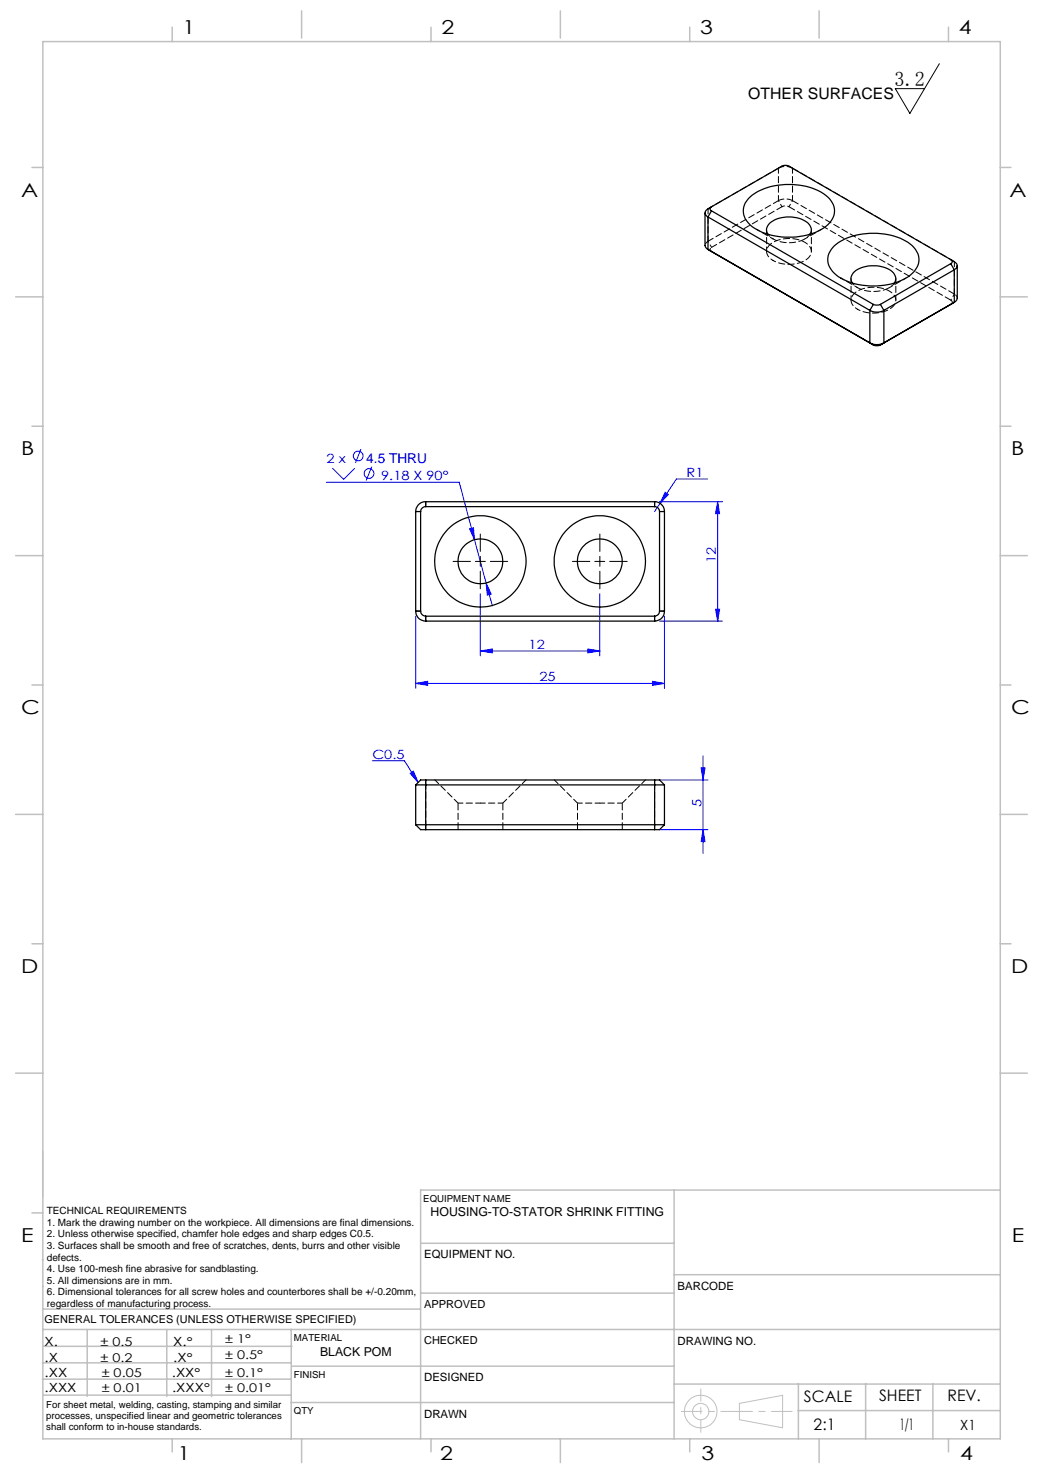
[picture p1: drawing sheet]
<svg xmlns="http://www.w3.org/2000/svg" width="210mm" height="297mm" viewBox="0 0 210 297" stroke-linecap="round" stroke-linejoin="round" font-family="sans-serif">
<g fill="none" stroke="#c0c0c0" stroke-width=".2">
<path d="M8.6 231.2v9.4M201 259.9h.1M148.6 282l8.7-1.6v6.5l-8.7-1.6z"/>
<circle cx="140.8" cy="283.7" r="3.3"/>
<circle cx="140.8" cy="283.7" r="1.64"/>
</g>
<path d="M136.9 283.6h22.3" fill="none" stroke="#c0c0c0" stroke-width=".2" stroke-dasharray="6.3 1.3 1.3 1.3" stroke-dashoffset="2.2"/>
<path d="M140.8 287.8v-8.7" fill="none" stroke="#c0c0c0" stroke-width=".2" stroke-dasharray="6.3 1.3 1.3 1.3" stroke-dashoffset="3.9"/>
<g fill="none" stroke="#c0c0c0" stroke-width=".3">
<path d="M8.6 8.4h192.4v280.7h-192.4zM34.6 5.5v2.9M60.6 2.2v5.5M86.6 5.5v2.9M112.6 2.2v5.5M138.6 5.5v2.9M164.6 2.2v5.5M190.6 5.5v2.9M6.4 33.7h2.2M201 33.7h2.2M3.1 59.7h5.5M201 59.7h5.4"/>
<path d="M6.4 85.7h2.2M201 85.7h2.2M3.1 111.7h5.5M201 111.7h5.4M6.4 137.7h2.2M201 137.7h2.2M3.1 163.7h5.5M201 163.7h5.4M6.4 189.6h2.2M201 189.6h2.2M3.1 215.6h5.5M201 215.6h5.4"/>
<path d="M135.5 239.1v50M201 239.1h-116.5v50M6.4 243.7h2.2M8.5 253.1h.1M8.6 258.5h.1M84.6 259.9h50.9M84.6 249.8h50.9M135.5 256.1h65.5M8.5 277.1h49.9M8.5 273.9h49.9M8.6 267.2h192.4M8.6 263.1h75.9"/>
<path d="M8.8 270.5h49.9M17.5 267.2v13.4M33.5 267.2v13.4M42.5 267.2v13.4M58.5 267.2v22M58.6 274.5h76.9M135.5 278.1h65.5M160.4 278v11.1M174 278v11.1M187.5 278v11.1M8.8 280.3h49.7M34.6 289.1v2.6"/>
<path d="M58.5 281.8h77M60.6 289.1v4.8M86.6 289.1v2.6M112.6 289.1v4.8M138.6 289.1v2.6M160.4 283.5h40.5M164.6 289.1v4.8M190.6 289.1v2.6"/>
</g>
<g fill="none" stroke="#00f" stroke-width=".2">
<path d="M65.6 96.9h26.7l3.1 11.6M66.8 94.1l2.3 2.2 2.2-2.2M72.5 90.2l-1.1 2.8M74.7 93.8l-1.1 2.8M133.7 98.9l.6 .5-1.7 1.7zM142.2 96.3h-6.3l-3.3 4.8M94.4 106.3l.7-.3 .3 2.5zM95.4 108.5l2.3 8.7M96.5 119.3v12.5M97.7 117.2l1 2.2-.8 .2zM97.7 117.2l1.3 4.6M120.5 119.3v12.5"/>
<path d="M132.5 100.8h12.7M132.6 101.1l-1 1.7M144.2 100.8l.4 2.4h-.8zM144.2 100.8v24M83.5 137.3l2.4-.4v.8zM83.5 123.8v14.5M83.5 137.3h50M96.5 130.8l2.4-.4v.8zM96.5 130.8h24M118.1 130.4l2.4 .4-2.4 .4zM131.1 136.9l2.4 .4-2.4 .4zM132.5 124.8h12.7"/>
<path d="M133.5 123.8v14.5M143.8 122.4h.8l-.4 2.4zM74.8 152.9h6.5l2.7 4.3M82.4 155.4l.7-.4 .9 2.2zM132.5 156.7h9.8M140.9 154.3h.8l-.4 2.4zM141.3 151.9v19.6M132.5 166.7h9.8M141.3 166.7l.4 2.4h-.8z"/>
<circle cx="72" cy="91.6" r=".98"/>
<circle cx="74.2" cy="95.2" r=".98"/>
</g>
<g fill="none" stroke="#000" stroke-width=".2">
<path d="M188.8 12.8l-6 10-2.9-5h5.9M91.1 112.8h3.4M95.5 112.8h2M96.5 107.3v3.5M96.5 111.8v2M96.5 114.8v3.5M98.5 112.8h3.5M115 112.8h3.5M119.5 112.8h2M120.5 107.3v3.5M120.5 111.8v2M120.5 114.8v3.5"/>
<path d="M122.5 112.8h3.5"/>
</g>
<g fill="#00f">
<path d="M82.4 155.4l.7-.4 .9 2.2zM96.5 130.8l2.4-.4v.8zM118.1 130.4l2.4 .4-2.4 .4zM83.5 137.3l2.4-.4v.8zM131.1 136.9l2.4 .4-2.4 .4zM133.7 98.9l-1.1 2.2 1.7-1.7zM97.7 117.2l.2 2.4 .8-.2zM94.4 106.3l1 2.2-.3-2.5z"/>
<path d="M141.3 166.7l.4 2.4h-.8zM140.9 154.3h.8l-.4 2.4zM143.8 122.4h.8l-.4 2.4zM144.2 100.8l.4 2.4h-.8z"/>
</g>
<g fill="none" stroke="#000" stroke-width=".25">
<path d="M150.4 40a11.9 11.9 0 0 1 9.6-2.9 9.2 9.2 0 0 1 7.3 3.6 3.6 3.6 0 0 1-1.4 4.8 13.9 13.9 0 0 1-14.3 .3 3.8 3.8 0 0 1-1.8-5.1zM141.7 42.8v6.5l.2 .5 .4 .3M142.3 43.6l32.5 18.8M142.3 50.1l33.2 19.2M142.3 43.6v6.5M142.3 50.1l.7 .4M143 41.6a.43 .43 0 0 0-.3 .4 .43 .43 0 0 0 .3 .4M143 41.6l14.1-8.2a1.5 1.5 0 0 1 1.4 0l32.6 18.8M143 41.6l-.7 .4a.86 .86 0 0 0-.6 .8 .86 .86 0 0 0 .6 .8M143 42.4l32.5 18.8M143 42.4l-.7 1.2M154.3 47.1a1.84 1.84 0 0 1 1.1-2.7 6.4 6.4 0 0 1 7.2 .7 1.57 1.57 0 0 1 .2 2"/>
<path d="M167.7 49.4a13.4 13.4 0 0 1 12-2 6.7 6.7 0 0 1 4.9 3.9 4.2 4.2 0 0 1-2.6 4.6 13.9 13.9 0 0 1-13.9-.6 3.6 3.6 0 0 1-.4-5.9zM171.3 56.9a2.03 2.03 0 0 1 1.4-2.9 6.4 6.4 0 0 1 6.9 .9l.4 1.1-.3 .9M191.1 52.2a.43 .43 0 0 1 .2 .4 .43 .43 0 0 1-.2 .4M191.1 52.2l.7 .4a.86 .86 0 0 1 .5 .8 .86 .86 0 0 1-.5 .8M191.1 53l-14.2 8.2M191.1 53l.7 1.2M191.8 54.2l-14.2 8.2M191.8 54.2v6.5M192.4 53.4v6.5l-.2 .5-.4 .3M174.8 62.4a2.96 2.96 0 0 0 2.8 0M174.8 68.9a2.96 2.96 0 0 0 2.8 0M174.8 62.4v6.5"/>
<path d="M174.8 68.9l.7 .4M175.5 61.2l.5 .1 .9-.1M175.5 69.3a1.5 1.5 0 0 0 1.4 0M175.5 61.2l-.7 1.2M176.9 61.2l.7 1.2M177.6 62.4v6.5M177.6 68.9l-.7 .4M191.8 60.7l-14.2 8.2M191.8 60.7l-14.9 8.6M83.5 102.8v20M83.5 102.8h1M84.5 102.8v20"/>
<path d="M85.5 100.8a1.97 1.97 0 0 0-2 2M85.5 101.8a1.02 1.02 0 0 0-1 1M85.5 100.8v1M85.5 101.8h46.1M85.5 100.8h46.1M131.6 101.8a.96 .96 0 0 1 .9 1M131.6 100.8a1.97 1.97 0 0 1 1.9 2M131.6 100.8v1M132.5 102.8h1M132.5 102.8v20M133.5 102.8v20M83.5 122.8a1.97 1.97 0 0 0 2 2"/>
<path d="M83.5 122.8h1M84.5 122.8a1.09 1.09 0 0 0 1 1M85.5 123.8v1M85.5 123.8h46.1M85.5 124.8h46.1M131.6 123.8v1M132.5 122.8a1.02 1.02 0 0 1-.9 1M132.5 122.8h1M133.5 122.8a1.97 1.97 0 0 1-1.9 2M83.5 157.7h50M83.5 157.7v8M85.5 156.7h-1l-1 1"/>
<path d="M85.5 156.7v10M85.5 156.7h46.1M131.6 156.7h.9l1 1M131.6 156.7v10M133.5 157.7v8M83.5 165.7h50M83.5 165.7l1 1h1M85.5 166.7h46.1M133.5 165.7l-1 1h-.9"/>
<circle cx="96.5" cy="112.8" r="4.5"/>
<circle cx="96.5" cy="112.8" r="9.2"/>
<circle cx="120.5" cy="112.8" r="9.2"/>
<circle cx="120.6" cy="112.8" r="4.5"/>
</g>
<path d="M92.1 161.4h4.5M96.6 161.4h4.5M116.1 161.4h4.5M120.6 161.4h4.5" fill="none" stroke="#000" stroke-width=".2" stroke-dasharray="1.3 .6" stroke-dashoffset=".3"/>
<g fill="none" stroke="#000" stroke-width=".2" stroke-dasharray="1.3 .6" stroke-dashoffset=".5">
<path d="M142.3 48.5l-.4 .3-.2 .5M143 50.5a.43 .43 0 0 1-.3-.4 .43 .43 0 0 1 .3-.4M192.4 59.9l-.2-.5-.4-.3M191.1 60.3a.43 .43 0 0 1 .3 .4 .43 .43 0 0 1-.3 .4M84.6 102.8h-1M85.6 101.8v-1M131.6 100.8v1M133.6 102.8h-1M84.6 122.8h-1M85.6 123.8v1M131.6 124.8v-1M133.6 122.8h-1"/>
<path d="M85.6 157.7v-1M131.6 156.7v1M85.6 166.7v-1M131.6 165.7v1"/>
</g>
<path d="M156.4 33.8l.7-.4M159.3 33.8l-.7-.4M154.1 46.2v4.3M155.4 48a6.6 6.6 0 0 0 7.2-.7l.2-.2M163.1 50.5v-4.3M171 56v4.3M172.3 57.8a6.6 6.6 0 0 0 7.3-.7l.2-.2M180 60.3v-4.3M131.6 157.7v8M85.6 165.7v-8" fill="none" stroke="#000" stroke-width=".2" stroke-dasharray="1.3 .6" stroke-dashoffset=".4"/>
<path d="M156.4 33.8v6.5M142.3 48.5v-6.6M159.3 40.3v-6.5M191.8 52.6v6.5M87.4 156.7l4.7 4.7M111.4 156.7l4.7 4.7M101.1 161.4l4.6-4.7M125.1 161.4l4.6-4.7" fill="none" stroke="#000" stroke-width=".2" stroke-dasharray="1.3 .6" stroke-dashoffset=".2"/>
<path d="M92.1 161.4v5.3M101.1 166.7v-5.3M116.1 161.4v5.3M125.1 166.7v-5.3" fill="none" stroke="#000" stroke-width=".2" stroke-dasharray="1.3 .6" stroke-dashoffset="-.1"/>
<path d="M143 49.7l-.7-1.2M154.3 47.1l1.1 .9M155.4 52.4a6.6 6.6 0 0 0 7.2-.8 1.86 1.86 0 0 0-.9-2.9 6.6 6.6 0 0 0-7.2 .7 1.86 1.86 0 0 0 .9 3M157.1 41.5l-.7-1.2M157.1 41.5a1.56 1.56 0 0 1 1.5 0M158.6 41.5l.7-1.2M171.3 56.9l1 .9M191.8 59.1l-.7 1.2M172.3 62.2a6.6 6.6 0 0 0 7.3-.8 1.86 1.86 0 0 0-.9-2.9 6.6 6.6 0 0 0-7.2 .7 1.86 1.86 0 0 0 .8 3" fill="none" stroke="#000" stroke-width=".2" stroke-dasharray="1.3 .6" stroke-dashoffset=".7"/>
<path d="M159.3 33.8l32.5 18.8M158.6 41.5l32.5 18.8M191.8 59.1l-32.5-18.8" fill="none" stroke="#000" stroke-width=".2" stroke-dasharray="1.3 .6"/>
<path d="M156.4 33.8a3.1 3.1 0 0 1 2.9 0M142.3 41.9l14.1-8.1M143 49.7l14.1-8.2M156.4 40.3l-14.1 8.2M159.3 40.3a3.1 3.1 0 0 0-2.9 0" fill="none" stroke="#000" stroke-width=".2" stroke-dasharray="1.3 .6" stroke-dashoffset=".1"/>
<path d="M152.1 46.1l3.3 1.9M161.7 48l3.3-1.9M169 55.9l3.3 1.9M178.7 57.8l3.3-1.9" fill="none" stroke="#000" stroke-width=".2" stroke-dasharray="1.3 .6" stroke-dashoffset=".6"/>
<text font-size="4.1" x="179.8" y="17.2">3.2</text>
<g font-size="3.9">
<text x="36.7" y="6.9">1</text>
<text x="88.7" y="6.9">2</text>
<text x="140.7" y="6.9">3</text>
<text x="192.7" y="6.9">4</text>
<text x="4.2" y="39.5">A</text>
<text x="202.9" y="39.5">A</text>
<text x="4.2" y="91.5">B</text>
<text x="203.2" y="91.5">B</text>
<text x="4.2" y="143.5">C</text>
<text x="203.2" y="143.5">C</text>
<text x="4.2" y="195.5">D</text>
<text x="203.2" y="195.5">D</text>
<text x="4.2" y="249.6">E</text>
<text x="203.3" y="249.6">E</text>
<text x="35.7" y="293.4">1</text>
<text x="88.4" y="293.4">2</text>
<text x="141" y="293.4">3</text>
<text x="193" y="293.4">4</text>
</g>
<g font-size="3.2">
<text x="150.4" y="20">OTHER SURFACES</text>
<text x="161.6" y="281.7">SCALE</text>
<text x="176.7" y="281.5">SHEET</text>
<text x="190.4" y="281.5">REV.</text>
<text x="163.5" y="287.4">2:1</text>
<text x="180.8" y="287.4">1/1</text>
</g>
<text font-size="2.8" x="193" y="287.3">X1</text>
<text font-size="2.7" fill="#00f" x="73.6" y="93">4.5 THRU</text>
<g font-size="2.6" fill="#00f">
<text x="65.6" y="93">2 x</text>
<text x="138" y="95.9">R1</text>
<text x="76.6" y="96.5">9.18 X 90°</text>
<text x="143.9" y="113.1" transform="rotate(-90 143.9 113.1)">12</text>
<text x="106.2" y="130.4">12</text>
<text x="108.4" y="136.9">25</text>
<text x="74.8" y="152.5">C0.5</text>
<text x="140.9" y="162.1" transform="rotate(-90 140.9 162.1)">5</text>
</g>
<g font-size="2.5">
<text x="86.5" y="244.4">HOUSING-TO-STATOR SHRINK FITTING</text>
<text x="8.9" y="273.6">.X</text>
<text x="8.9" y="270.4">X.</text>
<text x="34.8" y="273.7">.X°</text>
<text x="34.8" y="270.5">X.°</text>
<text x="64.3" y="272.4">BLACK POM</text>
<text x="9" y="276.7">.XX</text>
<text x="9" y="279.7">.XXX</text>
<text x="34.5" y="276.7">.XX°</text>
<text x="34.6" y="279.8">.XXX°</text>
</g>
<g font-size="2.4">
<text x="45.2" y="270">± 1°</text>
<text x="20.2" y="270.4">± 0.5</text>
<text x="20.2" y="273.7">± 0.2</text>
<text x="45.2" y="273.2">± 0.5°</text>
<text x="20.4" y="279.7">± 0.01</text>
<text x="20.4" y="276.7">± 0.05</text>
<text x="45.2" y="276.7">± 0.1°</text>
<text x="45.2" y="279.7">± 0.01°</text>
</g>
<g font-size="2.3">
<text x="85.2" y="252.9">EQUIPMENT NO.</text>
<text x="136.2" y="259.2">BARCODE</text>
<text x="136.2" y="270.2">DRAWING NO.</text>
<text x="85.2" y="277.6">DESIGNED</text>
<text x="85.2" y="284.9">DRAWN</text>
</g>
<g font-size="2.2">
<text x="85.2" y="262.8">APPROVED</text>
<text x="8.9" y="265.9">GENERAL TOLERANCES (UNLESS OTHERWISE SPECIFIED)</text>
<text x="85.2" y="270.1">CHECKED</text>
</g>
<g font-size="2">
<text x="9.4" y="244">TECHNICAL REQUIREMENTS</text>
<text x="9.4" y="246.3">1. Mark the drawing number on the workpiece. All dimensions are final dimensions.</text>
<text x="9.4" y="248.6">2. Unless otherwise specified, chamfer hole edges and sharp edges C0.5.</text>
<text x="9.4" y="251">3. Surfaces shall be smooth and free of scratches, dents, burrs and other visible</text>
<text x="9.4" y="253.3">defects.</text>
<text x="9.4" y="255.6">4. Use 100-mesh fine abrasive for sandblasting.</text>
<text x="9.4" y="258">5. All dimensions are in mm.</text>
<text x="9.4" y="260.3">6. Dimensional tolerances for all screw holes and counterbores shall be +/-0.20mm,</text>
<text x="9.4" y="262.6">regardless of manufacturing process.</text>
</g>
<g font-size="1.9">
<text x="85.1" y="241.5">EQUIPMENT NAME</text>
<text x="59.1" y="269.5">MATERIAL</text>
<text x="59.1" y="276.9">FINISH</text>
<text x="9.3" y="282.9">For sheet metal, welding, casting, stamping and similar</text>
<text x="9.3" y="285.2">processes, unspecified linear and geometric tolerances</text>
<text x="9.3" y="287.4">shall conform to in-house standards.</text>
<text x="59.1" y="284.2">QTY</text>
</g>
</svg>
